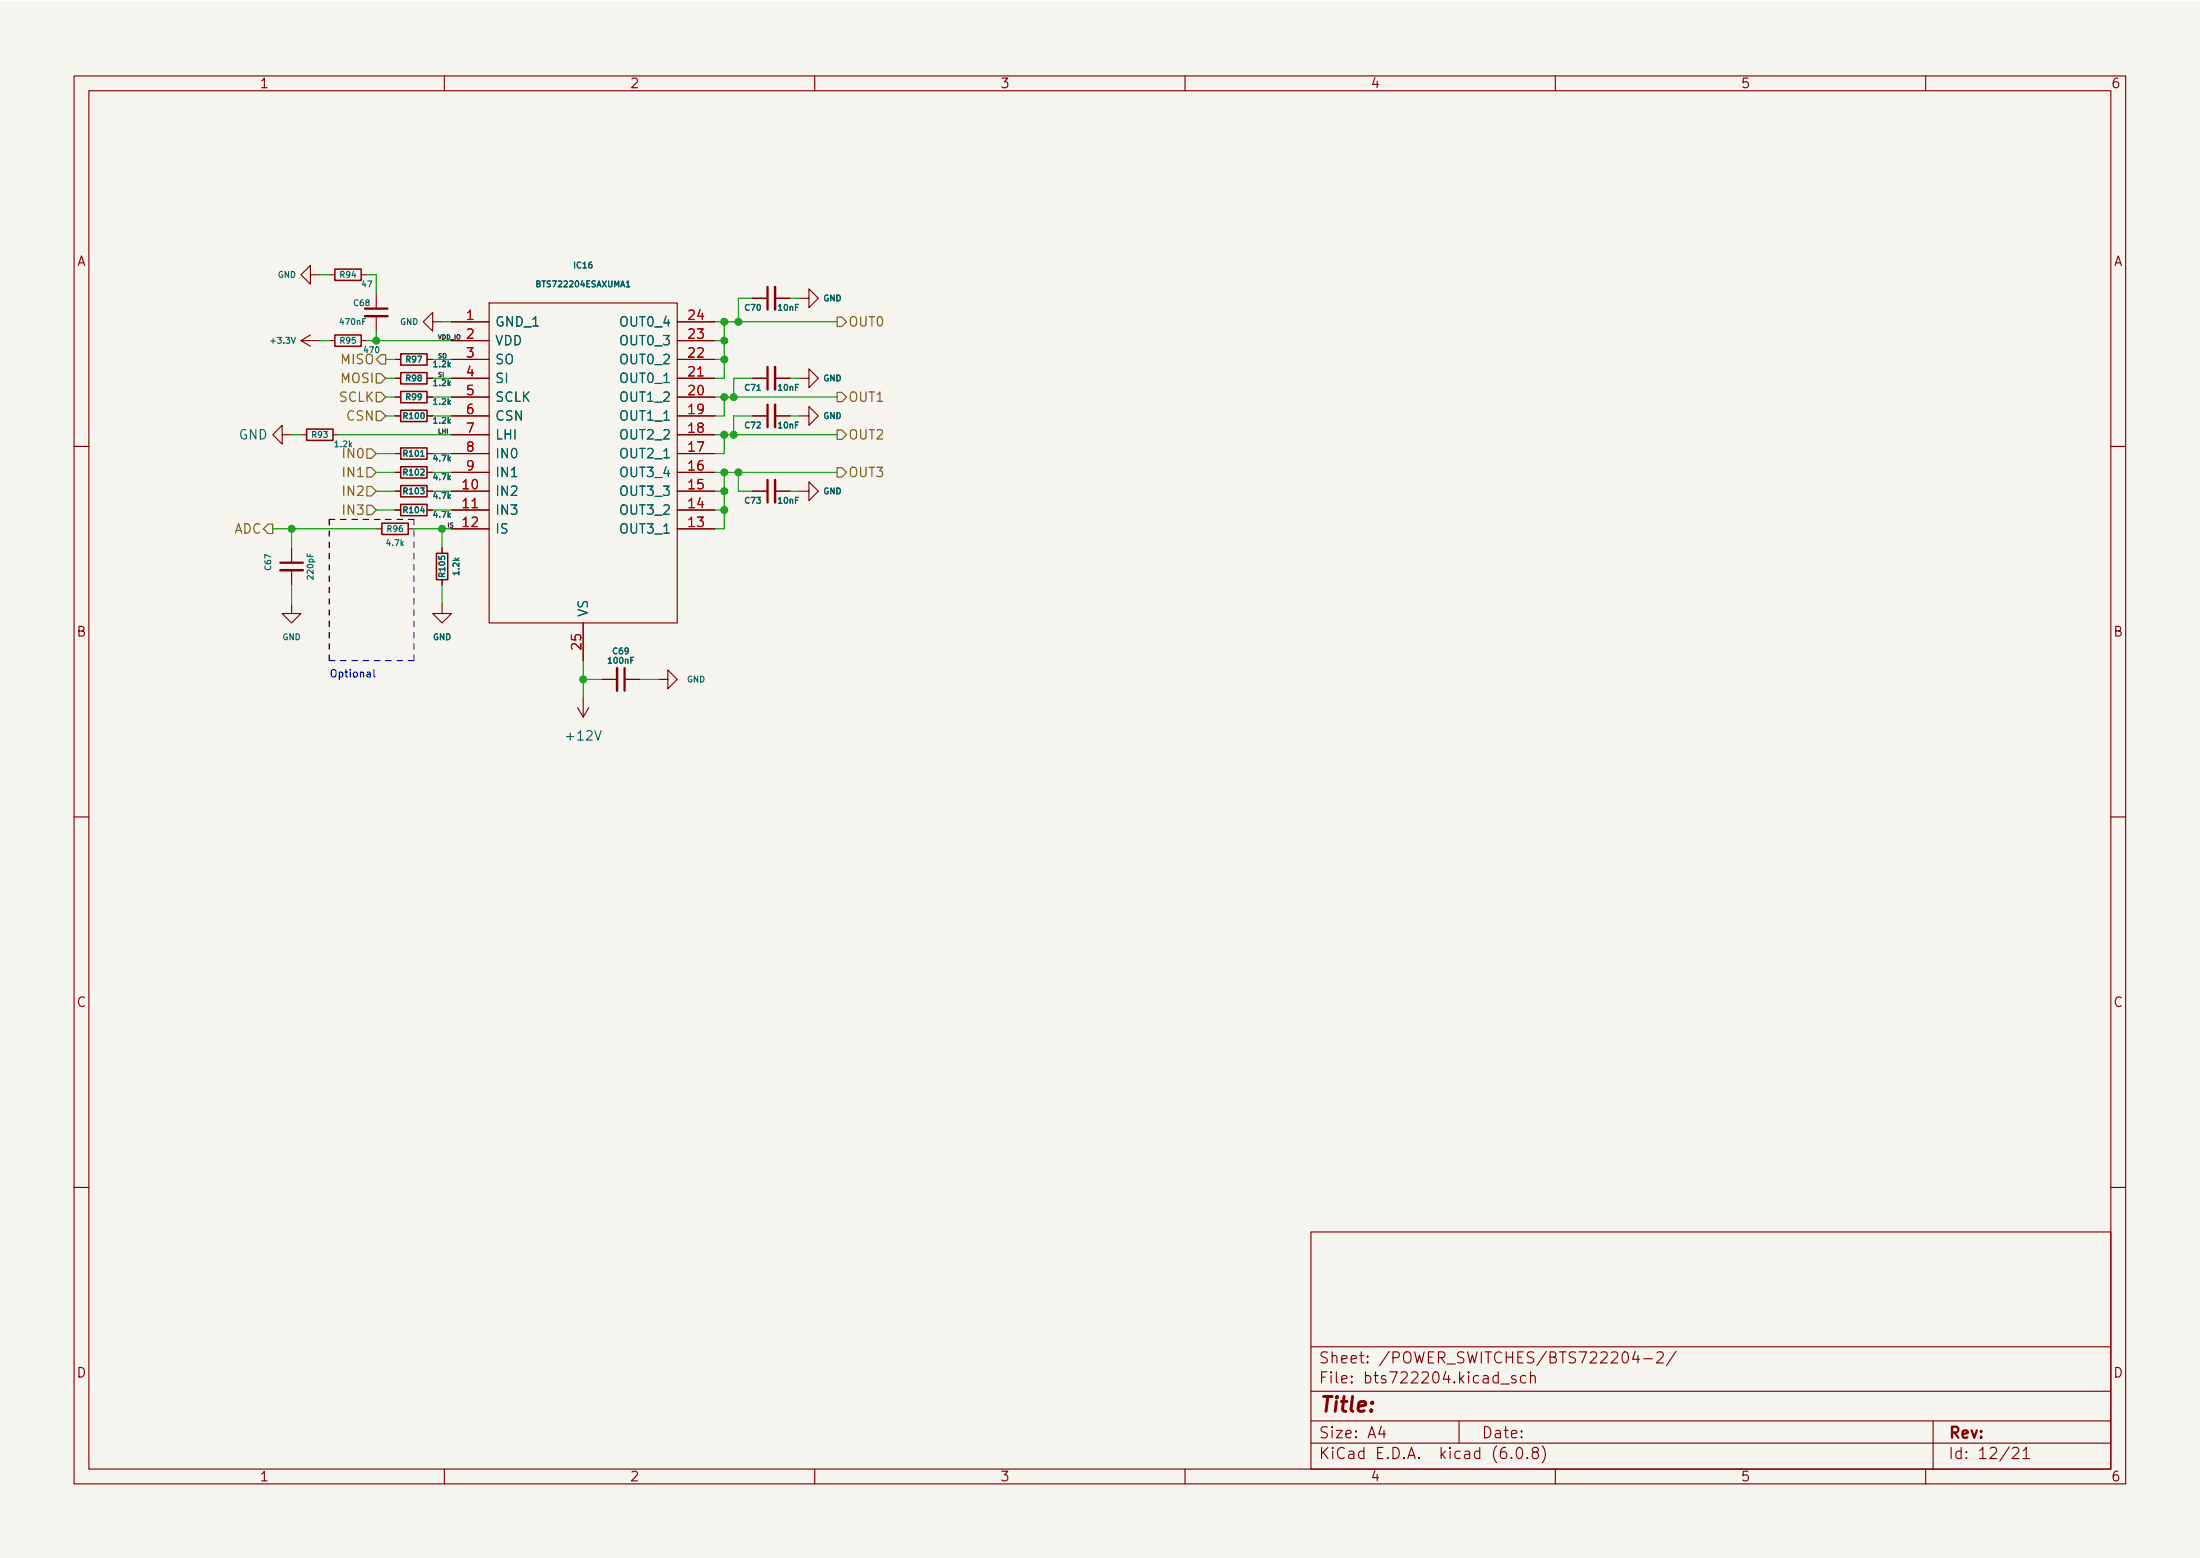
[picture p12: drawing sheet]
<svg xmlns="http://www.w3.org/2000/svg" width="297mm" height="210mm" viewBox="0 0 297 210" stroke-linecap="round" stroke-linejoin="round" font-family="sans-serif">
<path d="M0 .2h297v210.1h-297z" fill="#f5f4ef" stroke="#f5f4ef" stroke-width=".14"/>
<g fill="none" stroke="#840000" stroke-width=".15">
<path d="M10 10.2h277v190.1h-277zM12 12.2h273v186.1h-273zM60 10.2v2M110 10.2v2M160 10.2v2M210 10.2v2M260 10.2v2M41.9 37.1v-1.3l-1.3 1.3 1.3 1.2v-1.2h1.3M44.4 37.1h.8M48.8 37.1h.7M50.8 39.6v2.1M38.1 58.7v-1.3l-1.3 1.3 1.3 1.2v-1.2h1.3"/>
<path d="M40.6 58.7h.8M40.6 46l1.3 .7M40.6 46h2.6M41.9 45.2l-1.3 .8M44.4 46h.8M45 58.7h.7M48.8 46h.7M50.8 42.7v2M53.3 56.1h.8M53.3 51h.8M53.3 53.6h.8M53.3 48.5h.8"/>
<path d="M57.7 56.1h.7M57.7 51h.7M57.7 53.6h.7M57.7 48.5h.7M58.4 43.4v-1.2l-1.3 1.2 1.3 1.3v-1.3h1.3M61 56.1h5M61 58.7h5M61 51h5M61 53.6h5M61 46h5M61 48.5h5M61 43.4h5"/>
<path d="M66 40.9h25.4v43.2h-25.4zM91.4 56.1h5.1M91.4 58.7h5.1M91.4 51h5.1M91.4 53.6h5.1M91.4 46h5.1M91.4 48.5h5.1M91.4 43.4h5.1M101.6 56.1h2M101.6 51h2M101.6 40.3h2M104.6 56.1h2.1"/>
<path d="M104.6 51h2.1M104.6 40.3h2.1M107.9 40.3h1.3v-1.3l1.3 1.3-1.3 1.2v-1.2M107.9 56.1h1.3v-1.2l1.3 1.2-1.3 1.3v-1.3M107.9 51h1.3v-1.2l1.3 1.2-1.3 1.3v-1.3M10 60.2h2M39.4 73.9v2M39.4 77v2M50.8 71.4h.8M53.3 61.2h.8M53.3 63.7h.8M53.3 66.3h.8"/>
<path d="M53.3 68.8h.8M55.1 71.4h.8M57.7 61.2h.7M57.7 63.7h.7M57.7 66.3h.7M57.7 68.8h.7M59.7 73.9v.8M59.7 78.2v.8M61 61.2h5M61 63.7h5M61 66.3h5M61 68.8h5"/>
<path d="M61 71.4h5M91.4 61.2h5.1M91.4 63.7h5.1M91.4 66.3h5.1M91.4 68.8h5.1M91.4 71.4h5.1M101.6 66.3h2M104.6 66.3h2.1M107.9 66.3h1.3v-1.3l1.3 1.3-1.3 1.3v-1.3M285 60.2h2M39.4 81.5v1.3h1.2l-1.2 1.3-1.3-1.3h1.3M59.7 81.5v1.3h1.3l-1.3 1.3-1.3-1.3h1.3"/>
<path d="M78 95.5l.7 1.3M78.7 84.1v5M78.7 94.2v2.6M79.5 95.5l-.8 1.3M81.3 91.7h2M84.3 91.7h2.1M88.9 91.7h1.3v-1.3l1.2 1.3-1.2 1.3v-1.3M10 110.2h2M285 110.2h2M10 160.2h2M177 166.3h108v32h-108zM285 160.2h2"/>
<path d="M60 198.3v2M110 198.3v2M160 198.3v2M177 194.8h108M177 191.8h108M177 187.8h108M177 181.8h108M186.5 192.5l-.4 1h1M186.9 193v1M197 191.8v3M202.6 186.8h1.2M204.1 196.7v.1h-.1l.1-.1v.1"/>
<path d="M204.6 185.7l-.3-.1-.2 .2v.3l.5 .1 .1 .1-.1 .3h-.1h-.4M204.9 195.4a.36 .36 0 0 1 .6 .2 .77 .77 0 0 1-.4 1.2 1 1 0 0 1-.2-1.4zM206 185.7l-.4-.1-.3 .3v.4l.1 .3h.2h.4M206.2 196.7l.1 .1h-.1h-.1l.1-.1v.1M206.6 185.8a.37 .37 0 0 1 .7 0v.8M206.6 185.1v1.5M207.1 196l-.1-.1a.31 .31 0 0 1-.1-.3 .31 .31 0 0 1 .2-.3l.5 .1a.31 .31 0 0 1 .1 .3 .31 .31 0 0 1-.3 .3h-.3l-.2 .3v.4l.2 .1h.5l.1-.3-.1-.4-.2-.1M208.2 195.1a1.72 1.72 0 0 1 0 2.3M210 198.3v2M220.8 182.4l-.4 1h1M221.1 182.9v1M221.9 183.4h1.2"/>
<path d="M223.7 182.6l.2-.2 .5 .1a.41 .41 0 0 1 .1 .6l-.9 .8h1M226.3 182.4l-1.3 1.9M260 198.3v2M261 191.8v6.5M271.7 195.5l.2-.2 .5 .1a.41 .41 0 0 1 .1 .6l-.8 .8h.9M273.1 195.8l.5-.5v1.5M273.1 196.8h.9"/>
</g>
<g fill="none" stroke="#840000" stroke-width=".2">
<path d="M45.2 36.3h3.6v1.5h-3.6zM41.4 57.9h3.6v1.5h-3.6zM45.2 45.2h3.6v1.5h-3.6zM54.1 55.4h3.6v1.5h-3.6zM54.1 52.8h3.6v1.6h-3.6zM54.1 50.3h3.6v1.5h-3.6zM54.1 47.7h3.6v1.6h-3.6zM51.6 70.6h3.5v1.5h-3.5zM54.1 60.4h3.6v1.6h-3.6zM54.1 63h3.6v1.5h-3.6zM54.1 65.5h3.6v1.6h-3.6zM54.1 68.1h3.6v1.5h-3.6z"/>
<path d="M58.9 74.7h1.6v3.5h-1.6z"/>
</g>
<path d="M104.6 38.7v3.1M49.3 42.7h3M104.6 49.5v3.1M104.6 54.6v3.1M37.8 77h3.1M104.6 64.8v3M83.3 90.2v3" fill="none" stroke="#840000" stroke-width=".33"/>
<path d="M103.6 38.7v3.1M49.3 41.7h3M103.6 49.5v3.1M103.6 54.6v3.1M37.8 75.9h3.1M103.6 64.8v3M84.3 90.2v3" fill="none" stroke="#840000" stroke-width=".3"/>
<path d="M84.6 38.1l.2-.2v.8M84.6 38.7h.4" fill="none" stroke="#006464" stroke-width=".15"/>
<g fill="none" stroke="#725600" stroke-width=".15">
<path d="M50.8 55.5h.6l.7 .6-.7 .7h-.6zM50.8 53h.6l.7 .6-.7 .6h-.6zM50.8 50.4h.6l.7 .6-.7 .7h-.6zM50.8 48.5l.6-.6h.7v1.2h-.7zM113 42.8h.7l.6 .6-.6 .7h-.7zM113 53h.7l.6 .6-.6 .6h-.7zM113 58h.7l.6 .7-.6 .6h-.7zM35.6 71.4l.6-.7h.6v1.3h-.6zM49.5 65.7h.7l.6 .6-.6 .6h-.7zM49.5 63.1h.7l.6 .6-.6 .7h-.7zM49.5 68.2h.7l.6 .6-.6 .7h-.7zM49.5 60.6h.7l.6 .6-.6 .6h-.7z"/>
<path d="M113 63.1h.7l.6 .6-.6 .7h-.7z"/>
</g>
<path d="M50.5 90.4v.8l.1 .2" fill="none" stroke="#0000c2" stroke-width=".15"/>
<path d="M44.4 70.1h11.5M44.4 70.1v19M44.4 89.1h11.5M55.9 89.1v-19" fill="none" stroke="#0000c2" stroke-width=".15" stroke-dasharray=".8 .8"/>
<g fill="none" stroke="#009600" stroke-width=".15">
<path d="M43.2 37.1h1.2M49.5 37.1h1.3v2.5M39.4 58.7h1.2M43.2 46h1.2M45.7 58.7h15.3M49.5 46h11.5M50.8 44.7v1.3M52.1 53.6h1.2M52.1 51h1.2M52.1 48.5h1.2M52.1 56.1h1.2M58.4 53.6h2.6"/>
<path d="M58.4 51h2.6M58.4 48.5h2.6M58.4 56.1h2.6M59.7 43.4h1.3M96.5 58.7h16.5M96.5 53.6h16.5M96.5 48.5h1.3M96.5 46h1.3M96.5 43.4h16.5M97.8 43.4v7.6h-1.3M97.8 53.6v2.5h-1.3M97.8 58.7v2.5h-1.3"/>
<path d="M101.6 40.3h-1.9v3.1M101.6 51h-2.5v2.6M101.6 56.1h-2.5v2.6M106.7 51h1.2M106.7 40.3h1.2M106.7 56.1h1.2M36.8 71.4h14M39.4 71.4v2.5M39.4 79v2.5M50.8 66.3h2.5M50.8 63.7h2.5M50.8 61.2h2.5"/>
<path d="M50.8 68.8h2.5M55.9 71.4h5.1M58.4 66.3h2.6M58.4 63.7h2.6M58.4 61.2h2.6M58.4 68.8h2.6M59.7 71.4v2.5M59.7 79v2.5M96.5 66.3h1.3M96.5 63.7h16.5M96.5 68.8h1.3M97.8 63.7v7.7h-1.3"/>
<path d="M99.7 63.7v2.6h1.9M106.7 66.3h1.2M78.7 89.1v5.1M78.7 91.7h2.6M86.4 91.7h2.5"/>
</g>
<g fill="#009600" stroke="#009600" stroke-width=".15">
<circle cx="50.8" cy="46" r=".46"/>
<circle cx="99.7" cy="63.7" r=".46"/>
<circle cx="78.7" cy="91.7" r=".46"/>
<circle cx="97.8" cy="58.7" r=".46"/>
<circle cx="97.8" cy="68.8" r=".46"/>
<circle cx="97.8" cy="66.3" r=".46"/>
<circle cx="97.8" cy="63.7" r=".46"/>
<circle cx="99.1" cy="58.7" r=".46"/>
<circle cx="97.8" cy="43.4" r=".46"/>
<circle cx="97.8" cy="46" r=".46"/>
<circle cx="99.7" cy="43.4" r=".46"/>
<circle cx="97.8" cy="48.5" r=".46"/>
<circle cx="97.8" cy="53.6" r=".46"/>
<circle cx="99.1" cy="53.6" r=".46"/>
<circle cx="39.4" cy="71.4" r=".46"/>
<circle cx="59.7" cy="71.4" r=".46"/>
</g>
<text font-size="2.8" fill="#840000" x="178" y="190.6">Title:</text>
<g font-size="2.1" fill="#840000">
<text x="178" y="184">Sheet: /POWER_SWITCHES/BTS722204-2/</text>
<text x="178" y="186.7">File: bts722204.kicad_sch</text>
<text x="178" y="196.9">KiCad E.D.A. kicad (6.0.8)</text>
<text x="178" y="194.1">Size: A4</text>
<text x="200" y="194.1">Date:</text>
<text x="263" y="194.1">Rev:</text>
<text x="263" y="196.9">Id: 12/21</text>
</g>
<g font-size="1.8" fill="#840000">
<text x="35" y="11.9">1</text>
<text x="85" y="11.9">2</text>
<text x="135" y="11.9">3</text>
<text x="185" y="11.9">4</text>
<text x="235" y="11.9">5</text>
<text x="285" y="11.9">6</text>
<text x="10.3" y="35.9">A</text>
<text x="285.3" y="35.9">A</text>
<text x="10.3" y="85.9">B</text>
<text x="285.3" y="85.9">B</text>
<text x="10.3" y="135.9">C</text>
<text x="285.3" y="135.9">C</text>
<text x="10.3" y="185.9">D</text>
<text x="285.3" y="185.9">D</text>
<text x="35" y="199.9">1</text>
<text x="85" y="199.9">2</text>
<text x="135" y="199.9">3</text>
<text x="185" y="199.9">4</text>
<text x="235" y="199.9">5</text>
<text x="285" y="199.9">6</text>
</g>
<g font-size="1.8" fill="#a90000">
<text x="63" y="43.2">1</text>
<text x="63" y="45.7">2</text>
<text x="93" y="45.7">23</text>
<text x="93" y="43.2">24</text>
<text x="63" y="48.3">3</text>
<text x="63" y="50.8">4</text>
<text x="63" y="53.3">5</text>
<text x="93" y="53.3">20</text>
<text x="93" y="50.8">21</text>
<text x="93" y="48.3">22</text>
<text x="63" y="55.9">6</text>
<text x="63" y="58.4">7</text>
<text x="93" y="58.4">18</text>
<text x="93" y="55.9">19</text>
<text x="63" y="61">8</text>
<text x="63" y="63.5">9</text>
<text x="93" y="63.5">16</text>
<text x="93" y="61">17</text>
<text x="62.5" y="66">10</text>
<text x="62.5" y="68.6">11</text>
<text x="62.5" y="71.1">12</text>
<text x="93" y="71.1">13</text>
<text x="93" y="68.6">14</text>
<text x="93" y="66">15</text>
<text x="78.5" y="87.6" transform="rotate(-90 78.5 87.6)">25</text>
</g>
<g font-size="1.8" fill="#006464">
<text x="66.8" y="44.1">GND_1</text>
<text x="66.8" y="46.6">VDD</text>
<text x="84" y="46.6">OUT0_3</text>
<text x="84" y="44.1">OUT0_4</text>
<text x="66.8" y="49.1">SO</text>
<text x="66.8" y="51.7">SI</text>
<text x="84" y="51.7">OUT0_1</text>
<text x="84" y="49.1">OUT0_2</text>
<text x="32.2" y="59.3">GND</text>
<text x="66.8" y="54.2">SCLK</text>
<text x="66.8" y="56.8">CSN</text>
<text x="66.8" y="59.3">LHI</text>
<text x="84" y="59.3">OUT2_2</text>
<text x="84" y="56.8">OUT1_1</text>
<text x="84" y="54.2">OUT1_2</text>
<text x="66.8" y="61.8">IN0</text>
<text x="66.8" y="64.4">IN1</text>
<text x="84" y="64.4">OUT3_4</text>
<text x="84" y="61.8">OUT2_1</text>
<text x="66.8" y="66.9">IN2</text>
<text x="66.8" y="69.5">IN3</text>
<text x="84" y="69.5">OUT3_2</text>
<text x="84" y="66.9">OUT3_3</text>
<text x="66.8" y="72">IS</text>
<text x="84" y="72">OUT3_1</text>
<text x="79.4" y="83.3" transform="rotate(-90 79.4 83.3)">VS</text>
<text x="76.7" y="99.9">+12V</text>
</g>
<g font-size="1.8" fill="#725600">
<text x="114.5" y="44.1">OUT0</text>
<text x="46.1" y="51.7">MOSI</text>
<text x="46.1" y="49.1">MISO</text>
<text x="45.8" y="54.2">SCLK</text>
<text x="46.9" y="56.8">CSN</text>
<text x="114.5" y="54.2">OUT1</text>
<text x="114.5" y="59.3">OUT2</text>
<text x="46.6" y="64.4">IN1</text>
<text x="46.6" y="61.8">IN0</text>
<text x="114.5" y="64.4">OUT3</text>
<text x="46.6" y="66.9">IN2</text>
<text x="46.6" y="69.5">IN3</text>
<text x="31.5" y="72">ADC</text>
</g>
<text font-size="1.4" fill="#0000c2" x="44.4" y="91.4">Optional</text>
<g font-size="1.1" fill="#006464">
<text x="37.5" y="37.5">GND</text>
<text x="46" y="37.5">R94</text>
<text x="47.8" y="41.3">C68</text>
<text x="48.9" y="38.7">47</text>
<text x="72.7" y="38.7">BTS722204ESAXUMA1</text>
<text x="77.6" y="36.2">IC16</text>
<text x="100.6" y="41.9">C70</text>
<text x="105.1" y="41.9">10nF</text>
<text x="111.2" y="40.7">GND</text>
<text x="36.7" y="46.4">+3.3V</text>
<text x="46" y="46.4">R95</text>
<text x="46" y="43.8">470nF</text>
<text x="49.2" y="47.6">470</text>
<text x="54" y="43.8">GND</text>
<text x="54.9" y="54">R99</text>
<text x="54.9" y="51.4">R98</text>
<text x="54.9" y="48.9">R97</text>
<text x="58.6" y="52.1">1.2k</text>
<text x="58.6" y="49.5">1.2k</text>
<text x="100.6" y="52.7">C71</text>
<text x="105.1" y="52.7">10nF</text>
<text x="111.2" y="51.4">GND</text>
<text x="42.2" y="59.1">R93</text>
<text x="54.5" y="56.5">R100</text>
<text x="58.6" y="57.2">1.2k</text>
<text x="58.6" y="54.6">1.2k</text>
<text x="100.6" y="57.8">C72</text>
<text x="105.1" y="57.8">10nF</text>
<text x="111.2" y="56.5">GND</text>
<text x="45.3" y="60.3">1.2k</text>
<text x="54.5" y="61.6">R101</text>
<text x="54.5" y="64.1">R102</text>
<text x="58.6" y="62.2">4.7k</text>
<text x="58.6" y="64.8">4.7k</text>
<text x="52.3" y="71.8">R96</text>
<text x="54.5" y="66.7">R103</text>
<text x="54.5" y="69.2">R104</text>
<text x="58.6" y="67.3">4.7k</text>
<text x="58.6" y="69.9">4.7k</text>
<text x="100.6" y="68">C73</text>
<text x="105.1" y="68">10nF</text>
<text x="111.2" y="66.7">GND</text>
<text x="36.6" y="76.9" transform="rotate(-90 36.6 76.9)">C67</text>
<text x="52.3" y="73.7">4.7k</text>
<text x="60.1" y="77.8" transform="rotate(-90 60.1 77.8)">R105</text>
<text x="62" y="77.5" transform="rotate(-90 62 77.5)">1.2k</text>
<text x="42.3" y="78.1" transform="rotate(-90 42.3 78.1)">220pF</text>
<text x="38.1" y="86.4">GND</text>
<text x="58.5" y="86.4">GND</text>
<text x="82.2" y="89.5">100nF</text>
<text x="82.8" y="88.3">C69</text>
<text x="92.7" y="92.1">GND</text>
</g>
<g font-size=".8" fill="#0f0f0f">
<text x="59.1" y="45.8">VDD_IO</text>
<text x="59.1" y="48.3">SO</text>
<text x="59.1" y="50.9">SI</text>
<text x="59.1" y="58.5">LHI</text>
<text x="60.3" y="71.2">IS</text>
</g>
</svg>
